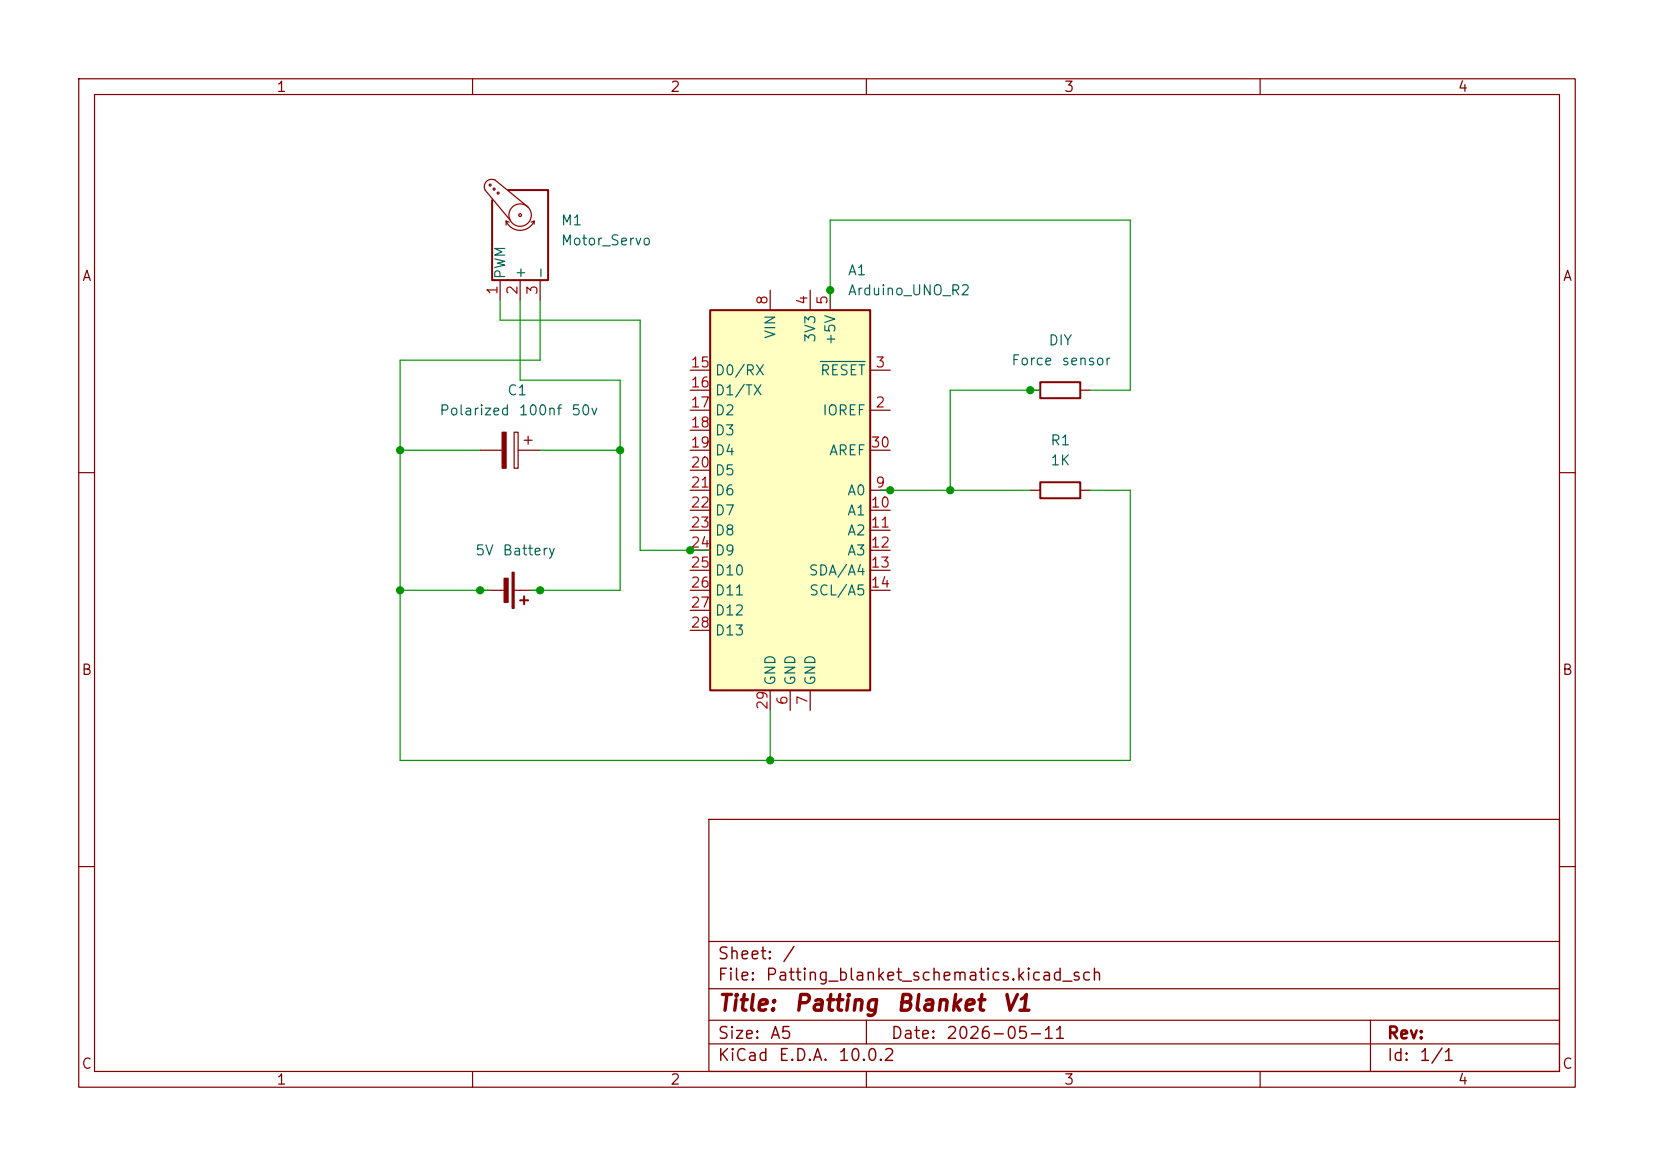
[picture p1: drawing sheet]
<svg xmlns="http://www.w3.org/2000/svg" width="210mm" height="148mm" viewBox="0 0 210 148" stroke-linecap="round" stroke-linejoin="round" font-family="sans-serif">
<g fill="none" stroke="#840000" stroke-width=".15">
<path d="M10 10h190v128h-190zM12 12h186v124h-186zM60 10v2M110 10v2M160 10v2M63.5 35.6v2.5M64.3 28.1a1.93 1.93 0 0 0 1.7 1.1 1.93 1.93 0 0 0 1.8-1.1M64.3 28.1v.5M64.3 28.1l.3 .1M66 35.6v2.5M67.1 26.3l-4.2-3.4a.94 .94 0 0 0-1.1 .1 .94 .94 0 0 0-.2 1.1l3.2 3.8M67.8 28.1v.3"/>
<path d="M67.8 28.1l-.4 .1M68.6 35.6v2.5M61 57.2h2.8M65.3 54.9h.5v4.5h-.5zM65.8 57.2h2.8M66.5 55.9h1.1M67.1 55.4v1M130.8 49.5h1.3M137.2 49.5h1.2M10 60h2M61 74.9h3.3M65.3 74.9h3.3"/>
<path d="M130.8 62.2h1.3M137.2 62.2h1.2M198 60h2M10 110h2M90 104h108v32h-108zM90 119.5h108M198 110h2M60 136v2M90 132.5h108M90 129.5h108M90 125.5h108M110 136v2"/>
<path d="M110 129.5v3M160 136v2M174 129.5v6.5"/>
<circle cx="62.2" cy="23.5" r=".13"/>
<circle cx="62.7" cy="24" r=".13"/>
<circle cx="63.2" cy="24.5" r=".13"/>
<circle cx="66" cy="27.3" r=".18"/>
<circle cx="66" cy="27.3" r="1.42"/>
</g>
<path d="M64.5 24.1h5.1v11.5h-7.1v-10.2M132.1 48.5h5.1v2h-5.1zM66 76.2h1.1M66.5 75.7v1M132.1 61.2h5.1v2h-5.1z" fill="none" stroke="#840000" stroke-width=".25"/>
<g fill="#840000" stroke="#840000" stroke-width=".15">
<path d="M65 72.6h.3v4.6h-.3z"/>
<path d="M64 73.4h.5v3.1h-.5z"/>
<path d="M63.8 54.9h.5v4.5h-.5z"/>
</g>
<path d="M90.2 39.4h20.3v48.2h-20.3z" fill="#ffffc2"/>
<path d="M90.2 39.4h20.3v48.2h-20.3z" fill="none" stroke="#840000" stroke-width=".25"/>
<g fill="none" stroke="#840000" stroke-width=".15">
<path d="M97.8 36.8v2.6M102.9 36.8v2.6M105.4 36.8v2.6M87.6 52.1h2.6M87.6 47h2.6M87.6 49.5h2.6M87.6 54.6h2.6M87.6 57.2h2.6M87.6 59.7h2.6M110.5 52.1h2.5M110.5 47h2.5M110.5 57.2h2.5"/>
<path d="M87.6 62.2h2.6M87.6 64.8h2.6M87.6 67.3h2.6M87.6 69.9h2.6M87.6 72.4h2.6M87.6 74.9h2.6M87.6 77.5h2.6M110.5 62.2h2.5M110.5 64.8h2.5M110.5 67.3h2.5M110.5 69.9h2.5M110.5 72.4h2.5"/>
<path d="M110.5 74.9h2.5M87.6 80h2.6M97.8 87.6v2.6M100.3 87.6v2.6M102.9 87.6v2.6"/>
</g>
<path d="M104.2 45.9h5.7" fill="none" stroke="#006464" stroke-width=".15"/>
<path d="M63.5 38.1v2.5h17.8v29.3h8.9M66 38.1v10.2h12.7v26.6h-11.4M68.6 38.1v7.6h-17.8v50.8h92.7v-34.3h-5.1M105.4 38.1v-10.2h38.1v21.6h-5.1M50.8 57.2h10.2M68.6 57.2h10.1M132.1 49.5h-11.5v12.7M50.8 74.9h11.4M111.8 62.2h19M97.8 90.2v6.3" fill="none" stroke="#009600" stroke-width=".15"/>
<g fill="#009600" stroke="#009600" stroke-width=".13">
<circle cx="105.4" cy="36.8" r=".46"/>
<circle cx="120.6" cy="62.2" r=".46"/>
<circle cx="113" cy="62.2" r=".46"/>
<circle cx="130.8" cy="49.5" r=".46"/>
<circle cx="97.8" cy="96.5" r=".46"/>
<circle cx="50.8" cy="57.2" r=".46"/>
<circle cx="50.8" cy="74.9" r=".46"/>
<circle cx="68.6" cy="74.9" r=".46"/>
<circle cx="61" cy="74.9" r=".46"/>
<circle cx="87.6" cy="69.9" r=".46"/>
<circle cx="78.7" cy="57.2" r=".46"/>
</g>
<g font-size="2" fill="#840000">
<text x="91" y="128.8">Title:</text>
<text x="100.7" y="128.8">Patting</text>
<text x="113.7" y="128.8">Blanket</text>
<text x="127.1" y="128.8">V1</text>
</g>
<g font-size="1.5" fill="#840000">
<text x="91" y="124.9">File:</text>
<text x="91" y="122.2">Sheet:</text>
<text x="97.1" y="124.9">Patting_blanket_schematics.kicad_sch</text>
<text x="99.2" y="122.2">/</text>
<text x="91" y="135.1">KiCad</text>
<text x="91" y="132.3">Size:</text>
<text x="97.7" y="132.3">A5</text>
<text x="98.7" y="135.1">E.D.A.</text>
<text x="106.3" y="135.1">10.0.2</text>
<text x="113" y="132.3">Date:</text>
<text x="120" y="132.3">2026-05-11</text>
<text x="176" y="132.3">Rev:</text>
<text x="176" y="135.1">Id:</text>
<text x="180.1" y="135.1">1/1</text>
</g>
<g font-size="1.3" fill="#840000">
<text x="35" y="12">1</text>
<text x="85" y="12">2</text>
<text x="135" y="12">3</text>
<text x="185" y="12">4</text>
<text x="10.3" y="36">A</text>
<text x="198.4" y="36">A</text>
<text x="10.3" y="86">B</text>
<text x="198.3" y="86">B</text>
<text x="10.3" y="136">C</text>
<text x="198.3" y="136">C</text>
<text x="35" y="138">1</text>
<text x="85" y="138">2</text>
<text x="135" y="138">3</text>
<text x="185" y="138">4</text>
</g>
<g font-size="1.3" fill="#006464">
<text x="71.1" y="28.9">M1</text>
<text x="64.5" y="35.5" transform="rotate(-90 64.5 35.5)">PWM</text>
<text x="67" y="35.5" transform="rotate(-90 67 35.5)">+</text>
<text x="69.6" y="35.5" transform="rotate(-90 69.6 35.5)">-</text>
<text x="71.1" y="31.5">Motor_Servo</text>
<text x="107.6" y="35.3">A1</text>
<text x="107.6" y="37.8">Arduino_UNO_R2</text>
<text x="90.7" y="48">D0/RX</text>
<text x="98.8" y="43.1" transform="rotate(-90 98.8 43.1)">VIN</text>
<text x="103.8" y="43.6" transform="rotate(-90 103.8 43.6)">3V3</text>
<text x="104" y="48">RESET</text>
<text x="106.4" y="44" transform="rotate(-90 106.4 44)">+5V</text>
<text x="128.3" y="46.7">Force</text>
<text x="133" y="44.2">DIY</text>
<text x="134.7" y="46.7">sensor</text>
<text x="55.7" y="53">Polarized</text>
<text x="64.3" y="50.5">C1</text>
<text x="65.8" y="53">100nf</text>
<text x="72.4" y="53">50v</text>
<text x="90.7" y="50.5">D1/TX</text>
<text x="90.7" y="53">D2</text>
<text x="104.3" y="53">IOREF</text>
<text x="90.7" y="55.6">D3</text>
<text x="90.7" y="58.1">D4</text>
<text x="105.2" y="58.1">AREF</text>
<text x="133.3" y="56.9">R1</text>
<text x="133.3" y="59.4">1K</text>
<text x="90.7" y="60.7">D5</text>
<text x="90.7" y="63.2">D6</text>
<text x="90.7" y="65.7">D7</text>
<text x="107.5" y="63.2">A0</text>
<text x="107.5" y="65.7">A1</text>
<text x="60.3" y="70.8">5V</text>
<text x="63.7" y="70.8">Battery</text>
<text x="90.7" y="68.3">D8</text>
<text x="90.7" y="70.8">D9</text>
<text x="107.5" y="68.3">A2</text>
<text x="107.5" y="70.8">A3</text>
<text x="90.7" y="73.4">D10</text>
<text x="90.7" y="75.9">D11</text>
<text x="102.6" y="73.4">SDA/A4</text>
<text x="102.6" y="75.9">SCL/A5</text>
<text x="90.7" y="78.4">D12</text>
<text x="90.7" y="81">D13</text>
<text x="98.8" y="87.1" transform="rotate(-90 98.8 87.1)">GND</text>
<text x="101.3" y="87.1" transform="rotate(-90 101.3 87.1)">GND</text>
<text x="103.8" y="87.1" transform="rotate(-90 103.8 87.1)">GND</text>
</g>
<g font-size="1.3" fill="#a90000">
<text x="63.5" y="37.5" transform="rotate(-90 63.5 37.5)">1</text>
<text x="66" y="37.5" transform="rotate(-90 66 37.5)">2</text>
<text x="68.6" y="37.5" transform="rotate(-90 68.6 37.5)">3</text>
<text x="97.8" y="38.8" transform="rotate(-90 97.8 38.8)">8</text>
<text x="102.8" y="38.8" transform="rotate(-90 102.8 38.8)">4</text>
<text x="105.4" y="38.8" transform="rotate(-90 105.4 38.8)">5</text>
<text x="87.6" y="47">15</text>
<text x="111.1" y="47">3</text>
<text x="87.6" y="49.5">16</text>
<text x="87.6" y="52">17</text>
<text x="111.1" y="52">2</text>
<text x="87.6" y="54.6">18</text>
<text x="87.6" y="57.1">19</text>
<text x="87.6" y="59.7">20</text>
<text x="110.4" y="57.1">30</text>
<text x="87.6" y="62.2">21</text>
<text x="87.6" y="64.7">22</text>
<text x="110.4" y="64.7">10</text>
<text x="111.1" y="62.2">9</text>
<text x="87.6" y="67.3">23</text>
<text x="87.6" y="69.8">24</text>
<text x="110.4" y="67.3">11</text>
<text x="110.4" y="69.8">12</text>
<text x="87.6" y="72.4">25</text>
<text x="87.6" y="74.9">26</text>
<text x="87.6" y="77.4">27</text>
<text x="110.4" y="72.4">13</text>
<text x="110.4" y="74.9">14</text>
<text x="87.6" y="80">28</text>
<text x="100.3" y="89.6" transform="rotate(-90 100.3 89.6)">6</text>
<text x="102.8" y="89.6" transform="rotate(-90 102.8 89.6)">7</text>
<text x="97.8" y="90.2" transform="rotate(-90 97.8 90.2)">29</text>
</g>
</svg>
